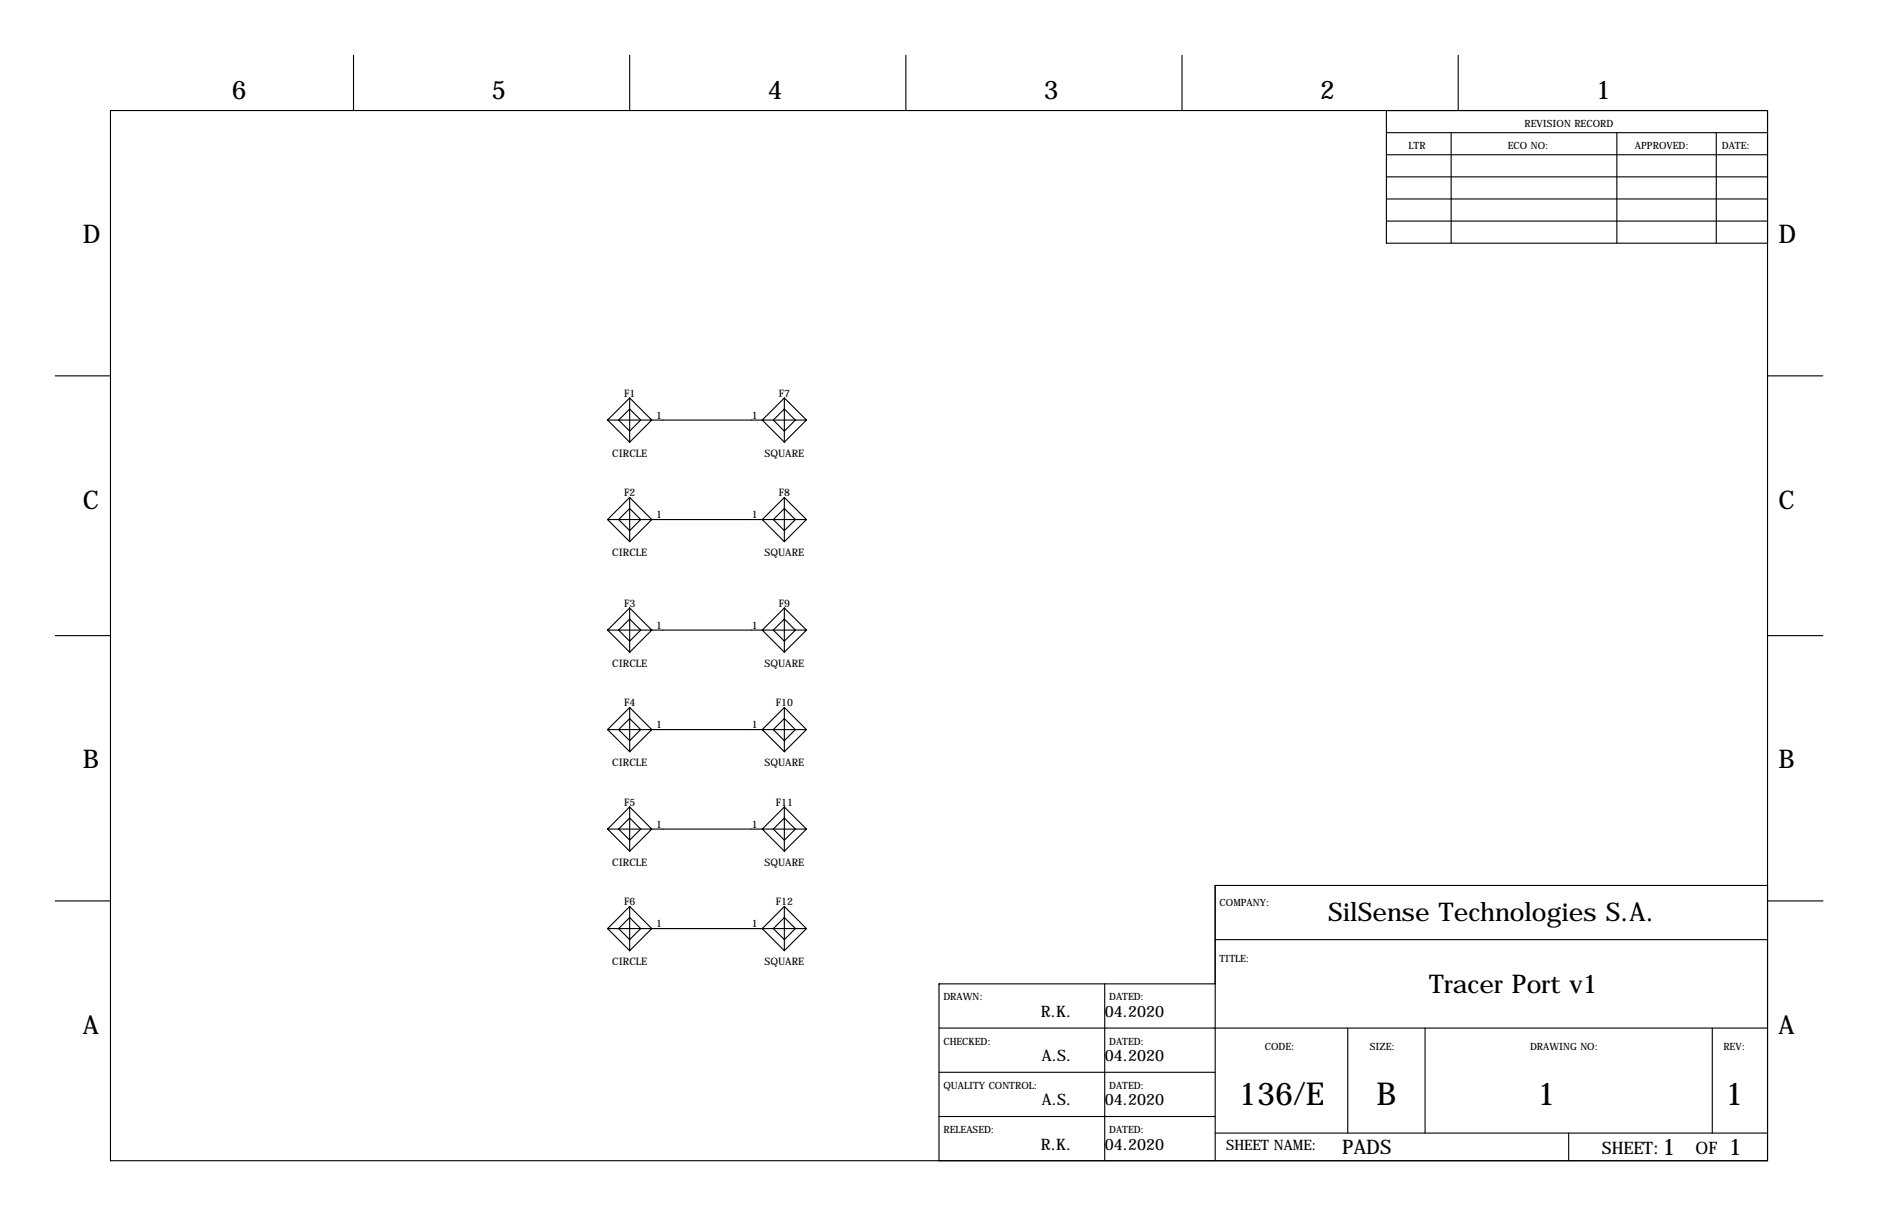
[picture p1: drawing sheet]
<svg xmlns="http://www.w3.org/2000/svg" width="432mm" height="279mm" viewBox="0 0 432 279" stroke-linecap="round" stroke-linejoin="round" font-family="sans-serif">
<g fill="none" stroke="#000" stroke-width=".25">
<path d="M81.3 12.7v12.7M144.8 12.7v12.7M208.3 12.7v12.7M271.8 12.7v12.7M335.3 12.7v12.7M25.4 25.4h381v241.3h-381zM318.8 30.5h87.6M318.8 35.6h87.6M318.8 25.4v30.5h87.6M333.7 30.5v25.4M371.8 30.5v25.4M394.6 30.5v25.4"/>
<path d="M318.8 45.7h87.6M318.8 50.8h87.6M318.8 40.6h87.6M12.7 86.4h12.7M139.7 96.5h45.7M139.7 96.5l5.1 5.1M142.2 96.5l2.6-2.5 2.5 2.5-2.5 2.6zM144.8 91.4v10.2M144.8 91.4l5.1 5.1-5.1 5.1M144.8 91.4l-5.1 5.1M177.8 96.5l2.5-2.5 2.6 2.5-2.6 2.6zM180.3 91.4v10.2"/>
<path d="M180.3 91.4l-5 5.1 5 5.1M180.3 91.4l5.1 5.1M185.4 96.5l-5.1 5.1M406.4 86.4h12.7M139.7 119.4h45.7M139.7 119.4l5.1 5.1M144.8 114.3v10.2M144.8 116.8l2.5 2.6-2.5 2.5-2.6-2.5zM144.8 114.3l5.1 5.1-5.1 5.1M144.8 114.3l-5.1 5.1M177.8 119.4l2.5-2.6 2.6 2.6-2.6 2.5zM180.3 114.3l-5 5.1 5 5.1"/>
<path d="M180.3 114.3v10.2M180.3 114.3l5.1 5.1M185.4 119.4l-5.1 5.1M144.8 139.7v10.2M144.8 139.7l5.1 5.1-5.1 5.1M144.8 139.7l-5.1 5.1M180.3 139.7v10.2M180.3 139.7l-5 5.1 5 5.1M180.3 139.7l5.1 5.1M12.7 146h12.7M139.7 144.8h45.7M139.7 144.8l5.1 5.1"/>
<path d="M144.8 142.2l2.5 2.6-2.5 2.5-2.6-2.5zM177.8 144.8l2.5-2.6 2.6 2.6-2.6 2.5zM185.4 144.8l-5.1 5.1M406.4 146h12.7M139.7 167.6h45.7M139.7 167.6l5.1 5.1M144.8 162.6v10.1M144.8 165.1l2.5 2.5-2.5 2.6-2.6-2.6zM144.8 162.6l5.1 5-5.1 5.1M144.8 162.6l-5.1 5M177.8 167.6l2.5-2.5 2.6 2.5-2.6 2.6zM180.3 162.6v10.1"/>
<path d="M180.3 162.6l-5 5 5 5.1M180.3 162.6l5.1 5M185.4 167.6l-5.1 5.1M139.7 190.5h45.7M139.7 190.5l5.1 5.1M144.8 185.4v10.2M144.8 188l2.5 2.5-2.5 2.5-2.6-2.5zM144.8 185.4l5.1 5.1-5.1 5.1M144.8 185.4l-5.1 5.1M177.8 190.5l2.5-2.5 2.6 2.5-2.6 2.5zM180.3 185.4v10.2M180.3 185.4l-5 5.1 5 5.1"/>
<path d="M180.3 185.4l5.1 5.1M185.4 190.5l-5.1 5.1M12.7 207h12.7M139.7 213.4h45.7M139.7 213.4l5.1 5M144.8 208.3v10.1M144.8 210.8l2.5 2.6-2.5 2.5-2.6-2.5zM144.8 208.3l5.1 5.1-5.1 5M144.8 208.3l-5.1 5.1M177.8 213.4l2.5-2.6 2.6 2.6-2.6 2.5zM180.3 208.3v10.1M180.3 208.3l-5 5.1 5 5"/>
<path d="M180.3 208.3l5.1 5.1M185.4 213.4l-5.1 5M279.4 215.9h127M406.4 203.5h-127v63.2M406.5 207h12.7M215.9 236.2h190.5M254 226.1v40.6M279.4 226.1h-63.5v40.6M309.9 236.2v24.1M327.7 236.2v24.1M393.7 236.2v24.1M215.9 246.4h63.5"/>
<path d="M215.9 256.5h63.5M279.4 260.3h127M360.7 260.3v6.4"/>
</g>
<g font-size="7.3">
<text x="284.9" y="254">136/E</text>
<text x="316.5" y="254">B</text>
<text x="353.5" y="254">1</text>
<text x="396.7" y="254">1</text>
</g>
<g font-size="5.9">
<text x="53.3" y="22.9">6</text>
<text x="113" y="22.9">5</text>
<text x="176.5" y="22.9">4</text>
<text x="240" y="22.9">3</text>
<text x="303.5" y="22.9">2</text>
<text x="367" y="22.9">1</text>
<text x="19" y="55.9">D</text>
<text x="408.9" y="55.9">D</text>
<text x="19" y="116.8">C</text>
<text x="408.9" y="116.8">C</text>
<text x="19" y="176.5">B</text>
<text x="408.9" y="176.5">B</text>
<text x="305.4" y="211.6">SilSense Technologies S.A.</text>
<text x="328.6" y="228.1">Tracer Port v1</text>
<text x="19" y="237.5">A</text>
<text x="408.9" y="237.5">A</text>
</g>
<g font-size="5.3">
<text x="382.3" y="265.5">1</text>
<text x="397.5" y="265.5">1</text>
</g>
<text font-size="4.6" x="308.6" y="265.3">PADS</text>
<g font-size="4">
<text x="368.3" y="265">SHEET:</text>
<text x="389.9" y="265">OF</text>
</g>
<g font-size="3.6">
<text x="239.3" y="233.7">R.K.</text>
<text x="254" y="233.7">04.2020</text>
<text x="239.5" y="243.8">A.S.</text>
<text x="254" y="243.8">04.2020</text>
<text x="239.5" y="254">A.S.</text>
<text x="254" y="254">04.2020</text>
<text x="239.3" y="264.2">R.K.</text>
<text x="254" y="264.2">04.2020</text>
</g>
<text font-size="3.3" x="281.9" y="264.2">SHEET NAME:</text>
<g font-size="2.4">
<text x="143.5" y="91.2">F1</text>
<text x="179" y="91.2">F7</text>
<text x="150.9" y="96.3">1</text>
<text x="172.9" y="96.3">1</text>
<text x="140.8" y="105">CIRCLE</text>
<text x="175.8" y="105">SQUARE</text>
<text x="143.5" y="114">F2</text>
<text x="150.9" y="119.1">1</text>
<text x="172.9" y="119.1">1</text>
<text x="179" y="114">F8</text>
<text x="140.8" y="127.8">CIRCLE</text>
<text x="175.8" y="127.8">SQUARE</text>
<text x="143.5" y="139.4">F3</text>
<text x="179" y="139.4">F9</text>
<text x="150.9" y="144.5">1</text>
<text x="172.9" y="144.5">1</text>
<text x="140.8" y="153.2">CIRCLE</text>
<text x="175.8" y="153.2">SQUARE</text>
<text x="143.5" y="162.3">F4</text>
<text x="150.9" y="167.4">1</text>
<text x="172.9" y="167.4">1</text>
<text x="178.4" y="162.3">F10</text>
<text x="140.8" y="176.1">CIRCLE</text>
<text x="175.8" y="176.1">SQUARE</text>
<text x="143.5" y="185.2">F5</text>
<text x="178.4" y="185.2">F11</text>
<text x="150.9" y="190.2">1</text>
<text x="172.9" y="190.2">1</text>
<text x="140.8" y="199">CIRCLE</text>
<text x="175.8" y="199">SQUARE</text>
<text x="143.5" y="208">F6</text>
<text x="178.4" y="208">F12</text>
<text x="150.9" y="213.1">1</text>
<text x="172.9" y="213.1">1</text>
<text x="140.8" y="221.8">CIRCLE</text>
<text x="175.8" y="221.8">SQUARE</text>
</g>
<g font-size="2.3">
<text x="350.5" y="29.2">REVISION RECORD</text>
<text x="323.8" y="34.3">LTR</text>
<text x="346.7" y="34.3">ECO NO:</text>
<text x="375.9" y="34.3">APPROVED:</text>
<text x="395.9" y="34.3">DATE:</text>
<text x="280.4" y="208.3">COMPANY:</text>
<text x="280.4" y="221">TITLE:</text>
<text x="216.9" y="229.9">DRAWN:</text>
<text x="255" y="229.9">DATED:</text>
<text x="216.9" y="240">CHECKED:</text>
<text x="255" y="240">DATED:</text>
<text x="290.8" y="241.3">CODE:</text>
<text x="315" y="241.3">SIZE:</text>
<text x="351.8" y="241.3">DRAWING NO:</text>
<text x="396.2" y="241.3">REV:</text>
<text x="216.9" y="250.2">QUALITY CONTROL:</text>
<text x="255" y="250.2">DATED:</text>
<text x="216.9" y="260.3">RELEASED:</text>
<text x="255" y="260.3">DATED:</text>
</g>
</svg>
